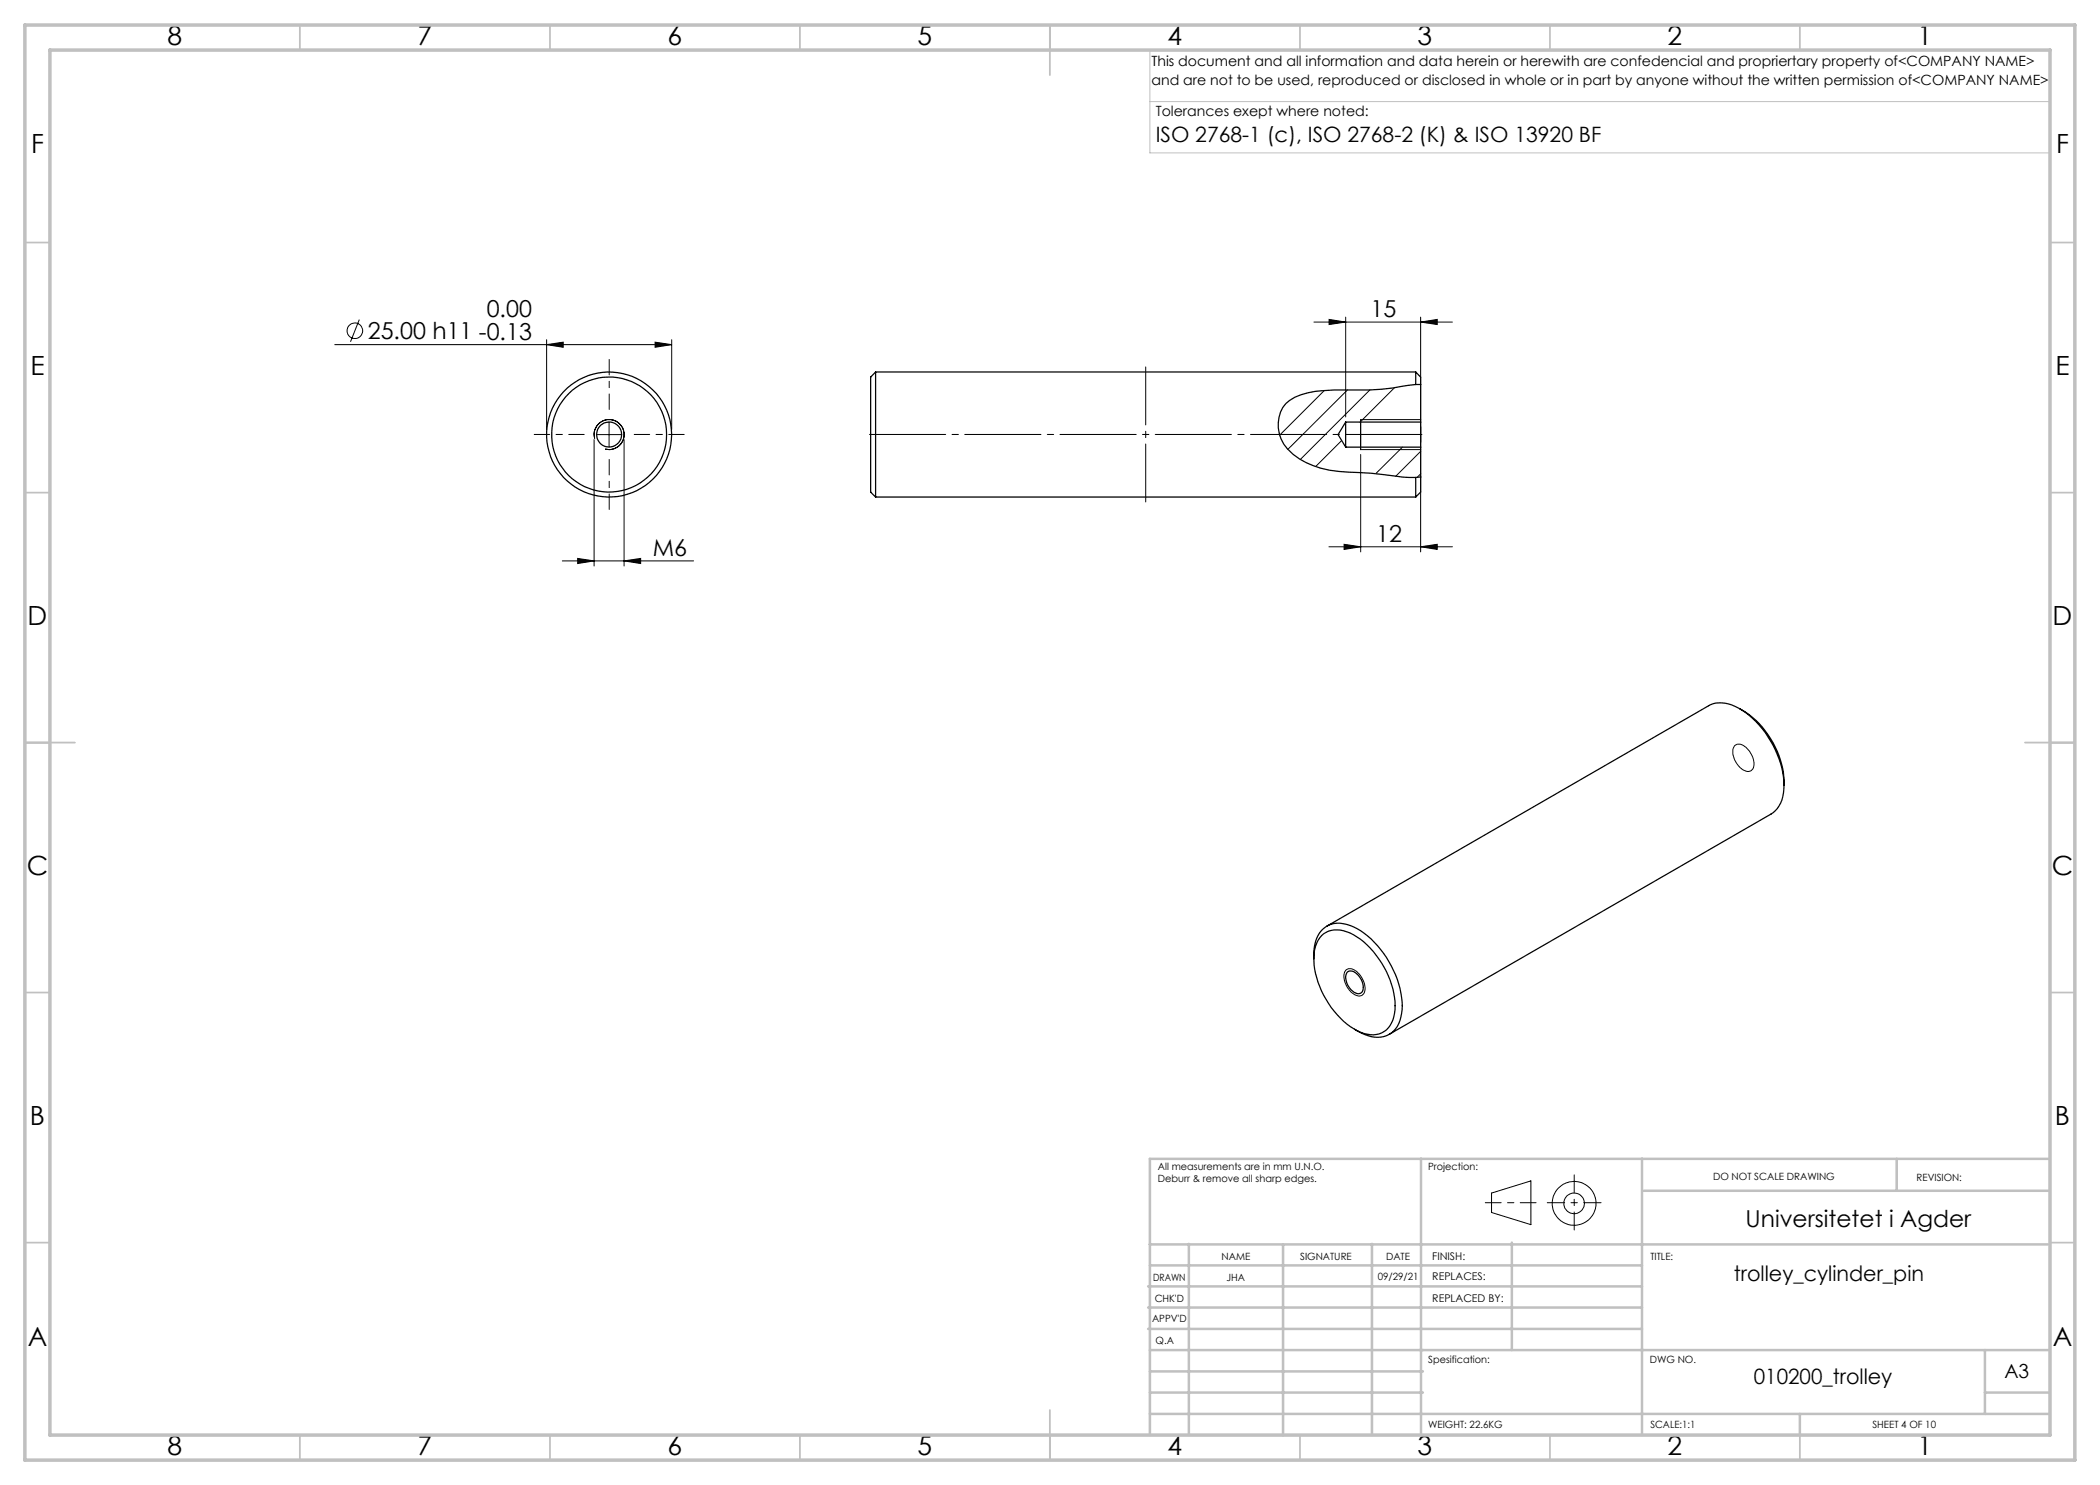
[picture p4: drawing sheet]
<svg xmlns="http://www.w3.org/2000/svg" width="420mm" height="297mm" viewBox="0 0 420 297" stroke-linecap="round" stroke-linejoin="round" font-family="sans-serif">
<g fill="none" stroke="#000" stroke-width=".2">
<path d="M67 68.9h67.3M71.9 63.9l-1.8 4.5M109.3 68.9l3.3-.5v1.1zM109.3 67.9v18M131 68.4l3.3 .5-3.3 .6zM134.3 67.9v18M262.8 64.4h27.7M264.9 78.1l-9 8.9M265.8 63.9l3.3 .5-3.3 .5zM269.1 63.4v20M269.5 78l-11.9 11.9M274 78l-13.9 13.9"/>
<path d="M278.9 77.5l-6.9 6.9M284.1 64.4l3.3-.5v1zM284.1 63.4v47M118.8 87.9v25.3M118.9 87.7a2.99 2.99 0 0 1 2.7-3.8 2.99 2.99 0 0 1 3.2 3.3 2.99 2.99 0 0 1-3.8 2.6M119.3 86.9h5M121.8 84.4v5M124.8 87.9v25.3M268.3 88.1l-5.2 5.2M272.1 89.9h12M272.1 83.9h12M272.1 90.9v19.5"/>
<path d="M280.5 89.4l-5.3 5.3M284.1 90.3l-4.9 4.9M284.1 94.8l-.7 .7M112.5 112.2h26.2M115.5 111.7l3.3 .5-3.3 .5zM124.8 112.2l3.3-.5v1zM265.8 109.4h24.7M268.8 108.9l3.3 .5-3.3 .5zM284.1 109.4l3.3-.5v1zM346.9 149.2a1.68 1.68 0 0 1 2.5 .4 3.9 3.9 0 0 1 1.2 4.2 1.53 1.53 0 0 1-2.4-.2 4.1 4.1 0 0 1-1.5-4.1zM269.2 194a1.9 1.9 0 0 1 2.5 .7 3.6 3.6 0 0 1 1 4.1 1.53 1.53 0 0 1-2.3-.3 4 4 0 0 1-1.4-4.3zM298.3 238.6l7.9-2.4v8.7l-7.9-2.4z"/>
<circle cx="71" cy="66.1" r="1.56"/>
<circle cx="314.8" cy="240.7" r="2.07"/>
<circle cx="314.8" cy="240.7" r="4.4"/>
</g>
<path d="M116.8 86.9h-10M121.8 81.9v-10M121.8 91.9v10M126.8 86.9h10M297.1 240.5h10.1" fill="none" stroke="#000" stroke-width=".2" stroke-dasharray="15.2 1.3 1.3 1.3" stroke-dashoffset="12.1"/>
<g fill="none" stroke="#000" stroke-width=".25">
<path d="M175.1 74.4v25M175.1 74.4l-1 1v23l1 1M175.1 74.4h108M283.1 76.9l-1.5 .2a50.3 50.3 0 0 1-12.4 .9 22.3 22.3 0 0 0-10.2 1.4 6.1 6.1 0 0 0-3.1 7.5 9.2 9.2 0 0 0 5.3 5.6 23 23 0 0 0 10.5 2l5.1 .4a31.1 31.1 0 0 0 6.3 .6M283.1 74.4v2.5M283.1 74.4l1 1v1.5M283.1 76.9h1M284.1 76.9v7.5M175.1 99.4h108M269.1 84.4v5M269.1 84.4h15M269.1 84.4l-1.5 2.5 1.5 2.5"/>
<path d="M269.1 89.4h15M272.1 83.9v6M283.1 95.5v3.9M284.1 95.4v3l-1 1M284.1 84.4v5M284.1 95.4l-1 .1M284.1 89.4v6M348 141.8a17.8 17.8 0 0 1 8.8 15.3M356.8 157.1a19.5 19.5 0 0 0-9-15.4 6.1 6.1 0 0 0-6.1-.6l-76.3 44.1M356.8 157.1a6.2 6.2 0 0 1-2.6 5.7l-76.4 44.1M262.7 191.8a7.4 7.4 0 0 1 2-6.1 5.3 5.3 0 0 1 6-.3 19.2 19.2 0 0 1 9.8 15.8 6.9 6.9 0 0 1-2.2 5.4 5.8 5.8 0 0 1-6.2-.1l-1.2-.7M264.3 187.1a4.9 4.9 0 0 1 5.8-.5 17.6 17.6 0 0 1 8.9 15.3 5 5 0 0 1-3.2 4.9 7.4 7.4 0 0 1-6.4-2 17.6 17.6 0 0 1-6.6-14.2l.5-2z"/>
<path d="M269.5 194.4a1.62 1.62 0 0 1 2.2 .8 3.1 3.1 0 0 1 .7 3.2 1.48 1.48 0 0 1-2.2-.5 3 3 0 0 1-.7-3.5z"/>
<circle cx="121.8" cy="86.9" r="2.51"/>
<circle cx="121.8" cy="86.9" r="11.5"/>
<circle cx="121.8" cy="86.9" r="12.5"/>
</g>
<path d="M173.1 86.9h112" fill="none" stroke="#000" stroke-width=".2" stroke-dasharray="15.2 1.3 1.3 1.3" stroke-dashoffset="-.8"/>
<path d="M229.1 100.4v-27" fill="none" stroke="#000" stroke-width=".2" stroke-dasharray="15.2 1.3 1.3 1.3" stroke-dashoffset="3.6"/>
<path d="M314.8 235v11" fill="none" stroke="#000" stroke-width=".2" stroke-dasharray="15.2 1.3 1.3 1.3" stroke-dashoffset="11.6"/>
<path d="M309.5 240.5h10.7" fill="none" stroke="#000" stroke-width=".2" stroke-dasharray="15.2 1.3 1.3 1.3" stroke-dashoffset="11.8"/>
<path d="M230 10v20.6h180M230.5 10h179.5v33M230 20.3h180" fill="none" stroke="#c0c0c0" stroke-width=".2"/>
<g fill="none" stroke="#c0c0c0" stroke-width=".35">
<path d="M60 5v5M110 5v5M160 5v5M210 5v10M260 5v5M310 5v5M360 5v5M5 48.5h5M410 48.5h5M5 98.5h5M410 98.5h5M5 148.5h10"/>
<path d="M405 148.5h10M5 198.5h5M410 198.5h5M5 248.5h5M410 248.5h5M60 287v5M110 287v5M160 287v5M210 282v10M260 287v5M310 287v5M360 287v5"/>
</g>
<g fill="none" stroke="#c0c0c0" stroke-width=".5">
<path d="M284.2 231.8v55.2M328.4 231.8v55.2M328.8 238.2h81.2M379.3 231.8v6.4M410 231.8h-180v55.2M229.6 257.3h98.8M230 248.9h179.6M230 253.1h98.4M237.8 248.8v38.2M256.6 248.9v38.2M274.4 248.8v38.2M302.4 248.5v21.5"/>
<path d="M229.6 265.8h98.8M229.6 261.5h98.8M230 278.5h54.6M230 274.3h54.6M230 270h180M397 278.5h13M397 270v12.8M230 282.8h180M360 282.8v4.2"/>
</g>
<path d="M5 5h410v287h-410zM10 10h400v277h-400z" fill="none" stroke="#c0c0c0" stroke-width=".7"/>
<g fill="#000">
<path d="M109.3 68.9l3.3-.5v1.1zM131 68.4l3.3 .5-3.3 .6zM115.5 111.7l3.3 .5-3.3 .5zM124.8 112.2l3.3-.5v1z"/>
<path d="M265.8 63.9l3.3 .5-3.3 .5zM284.1 64.4l3.3-.5v1z"/>
<path d="M268.8 108.9l3.3 .5-3.3 .5zM284.1 109.4l3.3-.5v1z"/>
</g>
<g font-size="5.3">
<text x="33.5" y="8.9">8</text>
<text x="83.5" y="8.9">7</text>
<text x="133.5" y="8.9">6</text>
<text x="183.5" y="8.9">5</text>
<text x="233.5" y="8.9">4</text>
<text x="283.5" y="8.9">3</text>
<text x="333.5" y="8.9">2</text>
<text x="383.5" y="8.9">1</text>
<text x="6.2" y="30.7">F</text>
<text x="411.2" y="30.7">F</text>
<text x="6.1" y="74.9">E</text>
<text x="411.1" y="74.9">E</text>
<text x="5.5" y="124.9">D</text>
<text x="410.5" y="124.9">D</text>
<text x="5.3" y="174.9">C</text>
<text x="410.3" y="174.9">C</text>
<text x="6" y="224.9">B</text>
<text x="411" y="224.9">B</text>
<text x="5.5" y="269.2">A</text>
<text x="410.5" y="269.2">A</text>
<text x="33.5" y="290.9">8</text>
<text x="83.5" y="290.9">7</text>
<text x="133.5" y="290.9">6</text>
<text x="183.5" y="290.9">5</text>
<text x="233.5" y="290.9">4</text>
<text x="283.5" y="290.9">3</text>
<text x="333.5" y="290.9">2</text>
<text x="383.5" y="290.9">1</text>
</g>
<g font-size="4.7">
<text x="97.3" y="63.4">0.00</text>
<text x="274.1" y="63.4">15</text>
<text x="73.6" y="67.8">25.00 h11 -0.13</text>
<text x="130.6" y="111.2">M6</text>
<text x="275.3" y="108.3">12</text>
<text x="349.1" y="245.3">Universitetet i Agder</text>
</g>
<g font-size="4.2">
<text x="231.1" y="28.5">ISO 2768-1 (c), ISO 2768-2 (K) &amp; ISO 13920 BF</text>
<text x="346.8" y="256.3">trolley_cylinder_pin</text>
<text x="350.8" y="276.8">010200_trolley</text>
</g>
<text font-size="3.9" x="400.9" y="275.5">A3</text>
<g font-size="2.8">
<text x="230.3" y="13.1">This document and all information and data herein or herewith are confedencial and propriertary property of&lt;COMPANY NAME&gt;</text>
<text x="230.3" y="16.9">and are not to be used, reproduced or disclosed in whole or in part by anyone without the written permission of&lt;COMPANY NAME&gt;</text>
<text x="231.1" y="23.1">Tolerances exept where noted:</text>
</g>
<g font-size="2.1">
<text x="286.4" y="251.9">FINISH:</text>
<text x="286.5" y="256">REPLACES:</text>
<text x="286.5" y="260.4">REPLACED BY:</text>
</g>
<g font-size="2">
<text x="231.6" y="234">All measurements are in mm U.N.O.</text>
<text x="285.6" y="234">Projection:</text>
<text x="231.6" y="236.5">Deburr &amp; remove all sharp edges.</text>
<text x="342.6" y="236">DO NOT SCALE DRAWING</text>
<text x="383.3" y="236.2">REVISION:</text>
<text x="244.3" y="252">NAME</text>
<text x="260" y="251.9">SIGNATURE</text>
<text x="277.2" y="251.9">DATE</text>
<text x="330.1" y="251.9">TITLE:</text>
<text x="230.6" y="256.1">DRAWN</text>
<text x="245.3" y="256.1">JHA</text>
<text x="275.6" y="255.9">09/29/21</text>
<text x="230.9" y="260.3">CHK'D</text>
<text x="230.4" y="264.4">APPV'D</text>
<text x="231.1" y="268.8">Q.A</text>
<text x="285.6" y="272.5">Spesification:</text>
<text x="330" y="272.5">DWG NO.</text>
<text x="285.6" y="285.5">WEIGHT: 22.6KG</text>
<text x="330.1" y="285.6">SCALE:1:1</text>
<text x="374.5" y="285.6">SHEET 4 OF 10</text>
</g>
</svg>
